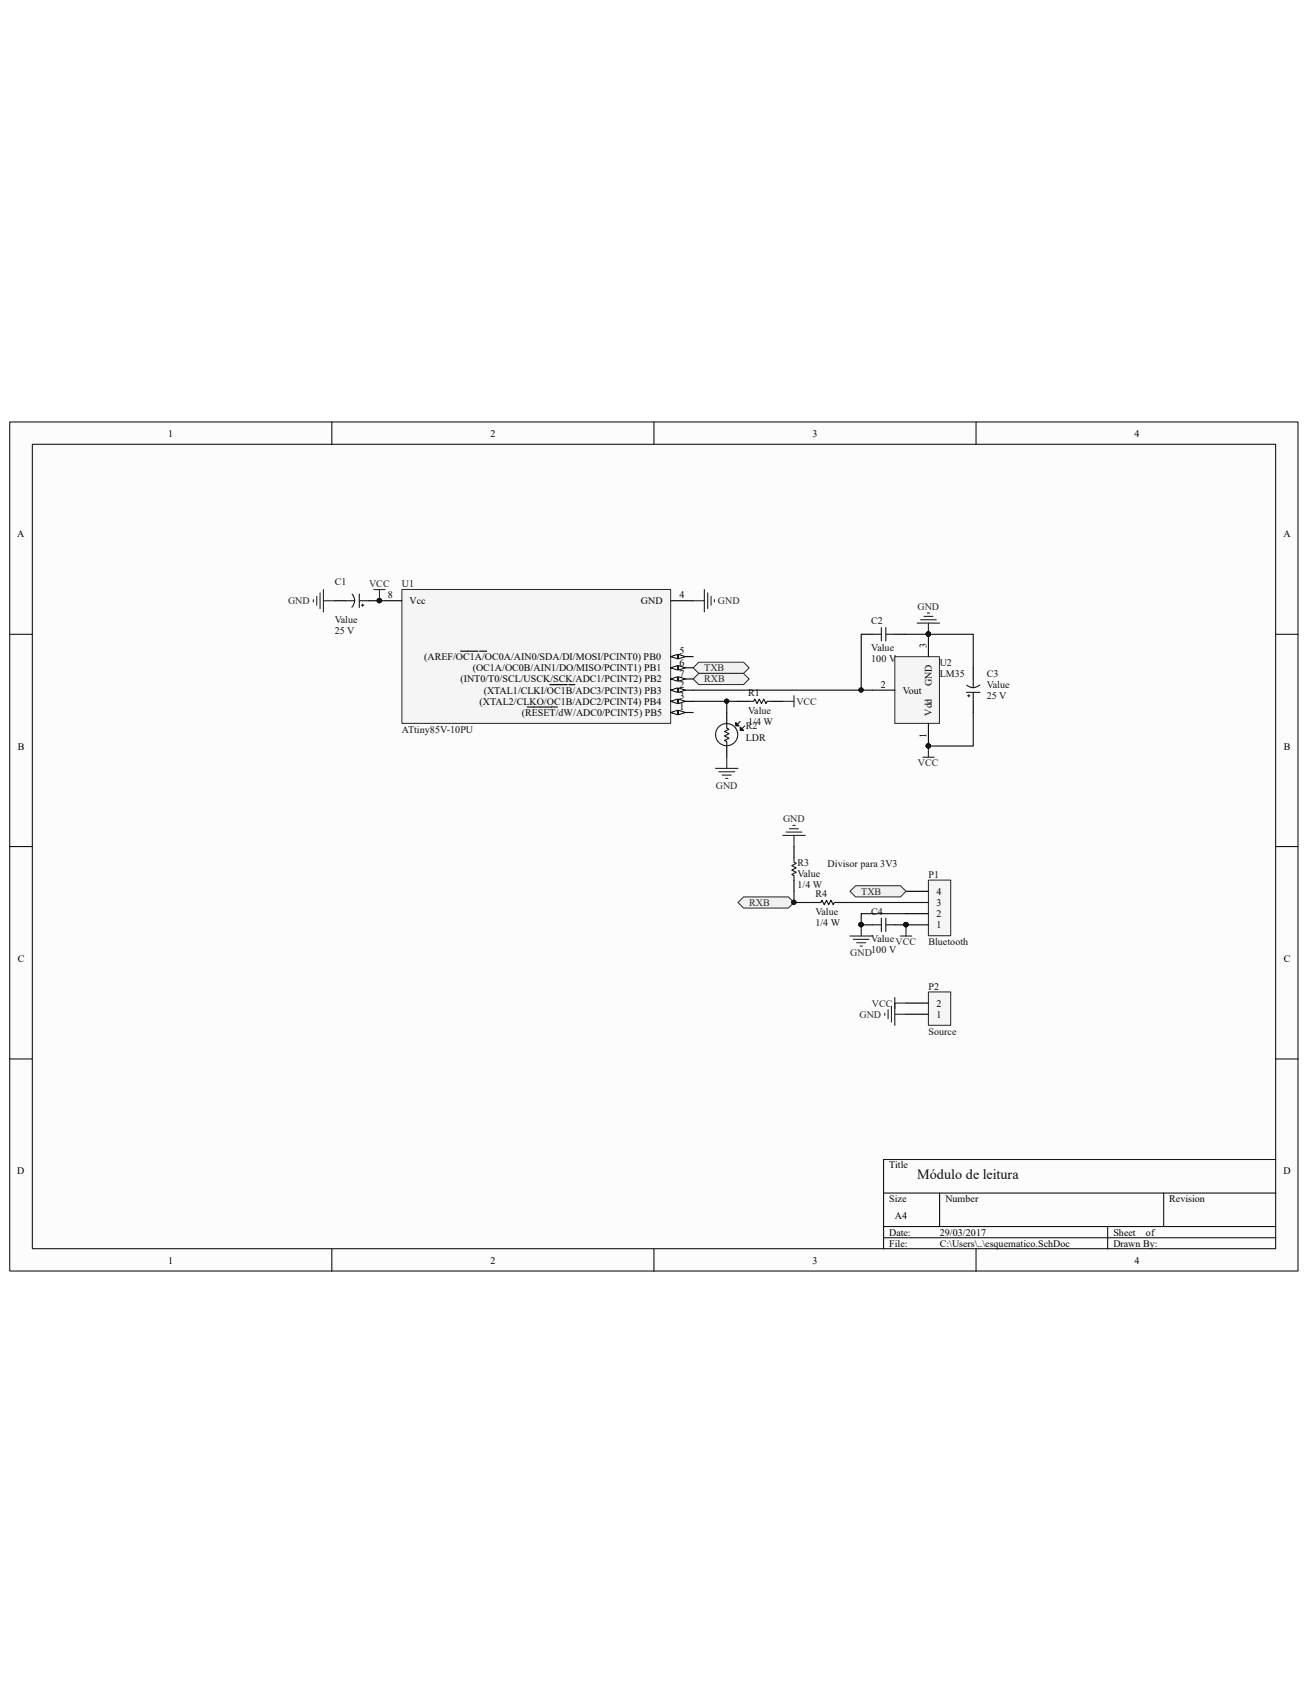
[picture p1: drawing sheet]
<svg xmlns="http://www.w3.org/2000/svg" width="216mm" height="279mm" viewBox="0 0 216 279" stroke-linecap="round" stroke-linejoin="round" font-family="sans-serif">
<path d="M1.7 69.7h212.5v140.1h-212.5z" fill="#fcfcfc"/>
<path d="M1.6 69.6h212.6v140.2h-212.6z" fill="none" stroke="#000" stroke-width=".17"/>
<path d="M5.4 73.4h205.2v132.7h-205.2z" fill="#fcfcfc"/>
<g fill="none" stroke="#000" stroke-width=".17">
<path d="M5.3 73.3h205.3v132.8h-205.3zM54.8 69.6v3.7M107.9 69.6v3.7M161.1 69.6v3.7M1.6 104.7h3.7M210.6 104.7h3.7M1.6 139.7h3.7M210.6 139.7h3.7M1.6 174.8h3.7M210.6 174.8h3.7M145.8 196.9h64.8M155.1 196.9v5.5"/>
<path d="M192.1 196.9v5.5M210.6 191.4h-64.8v14.7M54.8 206.1v3.7M107.9 206.1v3.7M145.8 202.4h64.8M145.8 204.3h64.8M161.1 206.1v3.7M182.8 202.4v3.7"/>
</g>
<path d="M66.4 97.3h44.3v22.1h-44.3z" fill="#f5f5f5"/>
<path d="M66.3 97.3h44.4v22.1h-44.4z" fill="none" stroke="#262626" stroke-width=".17"/>
<path d="M110.7 117.6h3.7" fill="none" stroke="#000" stroke-width=".18"/>
<path d="M110.7 117.6l1.1-.4v.8z" fill="#fcfcfc"/>
<path d="M110.7 117.6l1.1-.4v.8z" fill="none" stroke="#000" stroke-width=".17"/>
<path d="M112 117.2l1.1 .4-1.1 .4z" fill="#fcfcfc"/>
<path d="M112 117.2l1.1 .4-1.1 .4z" fill="none" stroke="#000" stroke-width=".17"/>
<path d="M87 116.7h2.1M89.2 116.7h.8M90.1 116.7h1.9M110.7 113.9h3.7" fill="none" stroke="#000" stroke-width=".18"/>
<path d="M110.7 113.9l1.1-.4v.8z" fill="#fcfcfc"/>
<path d="M110.7 113.9l1.1-.4v.8z" fill="none" stroke="#000" stroke-width=".17"/>
<path d="M112 113.5l1.1 .4-1.1 .4z" fill="#fcfcfc"/>
<path d="M112 113.5l1.1 .4-1.1 .4z" fill="none" stroke="#000" stroke-width=".17"/>
<path d="M90.8 113h2.1M93 113h.6M93.9 113h1M110.7 115.7h3.7" fill="none" stroke="#000" stroke-width=".18"/>
<path d="M110.7 115.7l1.1-.3v.7z" fill="#fcfcfc"/>
<path d="M110.7 115.7l1.1-.3v.7z" fill="none" stroke="#000" stroke-width=".17"/>
<path d="M112 115.4l1.1 .3-1.1 .4z" fill="#fcfcfc"/>
<path d="M112 115.4l1.1 .3-1.1 .4z" fill="none" stroke="#000" stroke-width=".17"/>
<path d="M110.7 99.1h3.7M110.7 108.4h3.7" fill="none" stroke="#000" stroke-width=".18"/>
<path d="M110.7 108.4l1.1-.4v.7z" fill="#fcfcfc"/>
<path d="M110.7 108.4l1.1-.4v.7z" fill="none" stroke="#000" stroke-width=".17"/>
<path d="M112 108l1.1 .4-1.1 .3z" fill="#fcfcfc"/>
<path d="M112 108l1.1 .4-1.1 .3z" fill="none" stroke="#000" stroke-width=".17"/>
<path d="M76 107.5h2.2M78.3 107.5h.6M79.1 107.5h1.2M110.7 110.2h3.7" fill="none" stroke="#000" stroke-width=".18"/>
<path d="M110.7 110.2l1.1-.4v.8z" fill="#fcfcfc"/>
<path d="M110.7 110.2l1.1-.4v.8z" fill="none" stroke="#000" stroke-width=".17"/>
<path d="M112 109.8l1.1 .4-1.1 .4z" fill="#fcfcfc"/>
<path d="M112 109.8l1.1 .4-1.1 .4z" fill="none" stroke="#000" stroke-width=".17"/>
<path d="M110.7 112.1h3.7" fill="none" stroke="#000" stroke-width=".18"/>
<path d="M110.7 112.1l1.1-.4v.7z" fill="#fcfcfc"/>
<path d="M110.7 112.1l1.1-.4v.7z" fill="none" stroke="#000" stroke-width=".17"/>
<path d="M112 111.7l1.1 .4-1.1 .3z" fill="#fcfcfc"/>
<path d="M112 111.7l1.1 .4-1.1 .3z" fill="none" stroke="#000" stroke-width=".17"/>
<path d="M62.6 99.1h3.7M120 117.6v1.8M121.8 115.7h1.9M127.4 115.7h1.8M120 123.1v1.9" fill="none" stroke="#000" stroke-width=".18"/>
<circle cx="62.6" cy="99.1" r=".35" fill="#0e0e0e" stroke="#0e0e0e" stroke-width=".17"/>
<path d="M61.7 97.3h1.9M62.6 97.3v1.8M114.4 99.1h1.9M116.3 97.3v3.7M116.8 97.9v2.5M117.4 98.4v1.5M117.9 99v.3M129.2 115.7h1.9M131.1 114.8v1.9" fill="none" stroke="#262626" stroke-width=".18"/>
<g fill="none" stroke="#1c1c1c" stroke-width=".18">
<path d="M120 119.4v.8l.3 .2-.7 .3 .7 .4-.7 .4 .7 .3-.7 .4 .4 .2v.7M122.2 119.1l-.6 .5M123.7 115.7h.7l.2-.3 .4 .7 .3-.7 .4 .7 .4-.7 .3 .7 .2-.4h.8"/>
<circle cx="119.9" cy="121.2" r="1.83"/>
</g>
<path d="M121.4 119.2l.6 .6h-.6z" fill="#1c1c1c"/>
<path d="M121.4 119.2l.6 .6h-.6zM122.9 119.8l-.5 .6" fill="none" stroke="#1c1c1c" stroke-width=".18"/>
<path d="M122.2 120l.5 .5h-.5z" fill="#1c1c1c"/>
<path d="M122.2 120l.5 .5h-.5z" fill="none" stroke="#1c1c1c" stroke-width=".18"/>
<path d="M118.1 126.8h3.7M118.7 127.4h2.6M119.2 127.9h1.5M119.8 128.5h.3M120 125v1.8" fill="none" stroke="#262626" stroke-width=".18"/>
<path d="M114.4 115.7h7.4M120 115.7v1.9" fill="none" stroke="#0e0e0e" stroke-width=".18"/>
<circle cx="119.9" cy="115.7" r=".35" fill="#0e0e0e" stroke="#0e0e0e" stroke-width=".17"/>
<path d="M147.7 108.4h7.4v11h-7.4z" fill="#f5f5f5"/>
<path d="M147.7 108.4h7.4v11h-7.4z" fill="none" stroke="#262626" stroke-width=".17"/>
<path d="M144 113.9h3.7M153.2 104.7v3.7M153.2 119.4v3.7" fill="none" stroke="#000" stroke-width=".18"/>
<g fill="#0e0e0e" stroke="#0e0e0e" stroke-width=".17">
<circle cx="153.2" cy="123.1" r=".35"/>
<circle cx="153.2" cy="104.6" r=".35"/>
<circle cx="142.1" cy="113.9" r=".35"/>
</g>
<path d="M151.4 102.8h3.7M152 102.3h2.5M152.5 101.7h1.5M153.1 101.2h.3M153.2 102.8v1.9M152.3 125h1.9M153.2 123.1v1.9" fill="none" stroke="#262626" stroke-width=".18"/>
<path d="M114.4 113.9h29.6" fill="none" stroke="#0e0e0e" stroke-width=".18"/>
<g fill="#f0f0f0" stroke="#262626" stroke-width=".17">
<path d="M114.4 110.2l.9-.9h7.4l1 .9-1 .9h-7.4z" fill-rule="evenodd"/>
<path d="M115.3 111.1h7.4l1 1-1 .9h-7.4l-.9-.9z" fill-rule="evenodd"/>
</g>
<path d="M153.3 145.3h3.6v9.1h-3.6z" fill="#f5f5f5"/>
<path d="M153.2 145.2h3.7v9.2h-3.7z" fill="none" stroke="#262626" stroke-width=".17"/>
<path d="M131.1 139.7v1.9M131.1 145.3v1.8M132.9 148.9h1.9M138.5 148.9h1.8M149.5 152.6h3.7M149.5 150.8h3.7M149.5 148.9h3.7M149.5 147.1h3.7" fill="none" stroke="#000" stroke-width=".18"/>
<g fill="#0e0e0e" stroke="#0e0e0e" stroke-width=".17">
<circle cx="149.5" cy="152.6" r=".35"/>
<circle cx="142.1" cy="152.6" r=".35"/>
</g>
<path d="M131.1 141.6v.7l.3 .2-.7 .4 .7 .3-.7 .4 .7 .4-.7 .3 .4 .2v.8M134.8 148.9h.7l.2-.3 .3 .7 .4-.7 .4 .7 .4-.7 .3 .7 .2-.4h.8" fill="none" stroke="#1c1c1c" stroke-width=".18"/>
<path d="M140.3 154.5h3.7M140.9 155h2.5M141.4 155.6h1.5M142 156.1h.3M142.2 152.6v1.9M148.6 154.5h1.9M149.5 152.6v1.9" fill="none" stroke="#262626" stroke-width=".18"/>
<path d="M140.3 147.1l.9-.9h7.4l.9 .9-.9 .9h-7.4z" fill-rule="evenodd" fill="#f0f0f0" stroke="#262626" stroke-width=".17"/>
<path d="M140.3 148.9h9.2" fill="none" stroke="#0e0e0e" stroke-width=".18"/>
<path d="M121.8 148.9l.9-.9h7.4l1 .9-1 1h-7.4z" fill-rule="evenodd" fill="#f0f0f0" stroke="#262626" stroke-width=".17"/>
<g fill="#0e0e0e" stroke="#0e0e0e" stroke-width=".17">
<circle cx="131" cy="148.9" r=".35"/>
<circle cx="62.6" cy="99.1" r=".35"/>
<circle cx="153.2" cy="104.6" r=".35"/>
<circle cx="142.1" cy="113.9" r=".35"/>
<circle cx="153.2" cy="123.1" r=".35"/>
<circle cx="142.1" cy="152.6" r=".35"/>
<circle cx="149.5" cy="152.6" r=".35"/>
</g>
<path d="M51.7 99v.3M52.3 98.4v1.5M52.8 97.9v2.5M53.4 97.3v3.7M53.4 99.1h1.8M129.2 137.9h3.7M129.8 137.3h2.5M130.3 136.8h1.5M130.9 136.2h.3M131.1 137.9v1.8" fill="none" stroke="#262626" stroke-width=".18"/>
<path d="M142.2 104.7v9.2M149.5 104.7h11.1v5.5M160.6 117.6v5.5h-7.4M131.1 147.1v1.8h1.8M149.5 150.8h-7.3v1.8" fill="none" stroke="#0e0e0e" stroke-width=".18"/>
<path d="M55.2 99.1h1.9M60.8 99.1h1.8M142.2 104.7h1.8M147.7 104.7h1.8M160.6 110.2v1.9M160.6 115.7v1.9M142.2 152.6h1.8M147.7 152.6h1.8" fill="none" stroke="#000" stroke-width=".18"/>
<g fill="none" stroke="#1c1c1c" stroke-width=".18">
<path d="M57.1 99.1h1.5M58.1 98.1a1.56 1.56 0 0 1 0 2.1M59.3 98v2.3M59.3 99.1h1.5M59.7 99.9h.3M59.9 99.7v.4M144 104.7h1.5M145.5 103.6v2.2M146.2 104.7h1.5M146.2 103.6v2.2M159.5 114.3h2.3M159.7 114.8h.4"/>
<path d="M159.9 114.6v.4M160.6 112.1v1.4M160.6 114.3v1.4M161.7 113a1.58 1.58 0 0 1-2.1 .1M144 152.6h1.5M145.5 151.5v2.2M146.2 151.5v2.2M146.2 152.6h1.5"/>
</g>
<path d="M153.3 163.7h3.6v5.5h-3.6z" fill="#f5f5f5"/>
<path d="M153.2 163.7h3.7v5.5h-3.7z" fill="none" stroke="#262626" stroke-width=".17"/>
<path d="M149.5 167.4h3.7M149.5 165.5h3.7" fill="none" stroke="#000" stroke-width=".18"/>
<path d="M146 167.2v.4M146.6 166.6v1.5M147.1 166.1v2.6M147.7 164.6v4.6M147.7 167.4h1.8M147.7 165.5h1.8" fill="none" stroke="#262626" stroke-width=".18"/>
<text font-size="2.3" fill="#0e0e0e" x="151.4" y="194.6">Módulo de leitura</text>
<g font-size="1.7">
<text x="27.8" y="72.1">1</text>
<text x="80.9" y="72.1">2</text>
<text x="134.1" y="72.1">3</text>
<text x="187.3" y="72.1">4</text>
<text x="2.8" y="88.6">A</text>
<text x="211.8" y="88.6">A</text>
<text x="64" y="98.8">8</text>
<text x="67.6" y="99.7">Vcc</text>
<text x="105.8" y="99.7">GND</text>
<text x="112.2" y="98.8">4</text>
<text x="112.2" y="108">5</text>
<text x="152.9" y="106.9" transform="rotate(-90 152.9 106.9)">3</text>
<text x="70" y="108.9">(AREF/OC1A/OC0A/AIN0/SDA/DI/MOSI/PCINT0) PB0</text>
<text x="76" y="112.6">(INT0/T0/SCL/USCK/SCK/ADC1/PCINT2) PB2</text>
<text x="78" y="110.8">(OC1A/OC0B/AIN1/DO/MISO/PCINT1) PB1</text>
<text x="112.2" y="113.5">2</text>
<text x="112.2" y="109.9">6</text>
<text x="112.2" y="111.7">7</text>
<text x="145.4" y="113.5">2</text>
<text x="153.8" y="113.3" transform="rotate(-90 153.8 113.3)">GND</text>
<text x="79.2" y="116.3">(XTAL2/CLKO/OC1B/ADC2/PCINT4) PB4</text>
<text x="79.8" y="114.5">(XTAL1/CLKI/OC1B/ADC3/PCINT3) PB3</text>
<text x="86.1" y="118.2">(RESET/dW/ADC0/PCINT5) PB5</text>
<text x="112.2" y="117.2">1</text>
<text x="112.2" y="115.4">3</text>
<text x="149" y="114.5">Vout</text>
<text x="153.8" y="118.2" transform="rotate(-90 153.8 118.2)">Vdd</text>
<text x="2.9" y="123.7">B</text>
<text x="152.9" y="121.8" transform="rotate(-90 152.9 121.8)">1</text>
<text x="211.9" y="123.7">B</text>
<text x="154.6" y="149.5">3</text>
<text x="154.6" y="147.7">4</text>
<text x="154.6" y="153.2">1</text>
<text x="154.6" y="151.3">2</text>
<text x="2.9" y="158.7">C</text>
<text x="211.9" y="158.7">C</text>
<text x="154.6" y="167.9">1</text>
<text x="154.6" y="166.1">2</text>
<text x="2.8" y="193.8">D</text>
<text x="146.8" y="192.8">Title</text>
<text x="211.8" y="193.8">D</text>
<text x="146.8" y="198.4">Size</text>
<text x="146.8" y="203.9">Date:</text>
<text x="147.7" y="201.1">A4</text>
<text x="155.1" y="203.9">29/03/2017</text>
<text x="156" y="198.4">Number</text>
<text x="183.8" y="203.9">Sheet</text>
<text x="189.1" y="203.9">of</text>
<text x="193" y="198.4">Revision</text>
<text x="27.8" y="208.5">1</text>
<text x="80.9" y="208.5">2</text>
<text x="134.1" y="208.5">3</text>
<text x="146.8" y="205.7">File:</text>
<text x="155.1" y="205.7">C:\Users\..\esquematico.SchDoc</text>
<text x="183.8" y="205.7">Drawn By:</text>
<text x="187.3" y="208.5">4</text>
</g>
<g font-size="1.7" fill="#262626">
<text x="47.5" y="99.7">GND</text>
<text x="60.9" y="96.9">VCC</text>
<text x="118.5" y="99.7">GND</text>
<text x="151.4" y="100.6">GND</text>
<text x="116.3" y="110.8">TXB</text>
<text x="116.3" y="112.6">RXB</text>
<text x="131.4" y="116.3">VCC</text>
<text x="118.2" y="130.1">GND</text>
<text x="151.5" y="126.4">VCC</text>
<text x="129.2" y="135.7">GND</text>
<text x="123.7" y="149.5">RXB</text>
<text x="142.2" y="147.7">TXB</text>
<text x="147.8" y="156">VCC</text>
<text x="140.3" y="157.8">GND</text>
<text x="141.9" y="167.9">GND</text>
<text x="143.9" y="166.1">VCC</text>
</g>
<g font-size="1.7" fill="#0e0e0e">
<text x="55.2" y="96.6">C1</text>
<text x="66.3" y="96.9">U1</text>
<text x="55.2" y="104.7">25 V</text>
<text x="55.2" y="102.8">Value</text>
<text x="143.8" y="103">C2</text>
<text x="143.8" y="107.4">Value</text>
<text x="143.8" y="109.3">100 V</text>
<text x="155.1" y="109.9">U2</text>
<text x="155.1" y="111.7">LM35</text>
<text x="162.9" y="111.7">C3</text>
<text x="162.9" y="113.5">Value</text>
<text x="123.5" y="119.6">1/4 W</text>
<text x="123.5" y="114.8">R1</text>
<text x="123.5" y="117.8">Value</text>
<text x="162.9" y="115.4">25 V</text>
<text x="66.3" y="120.9">ATtiny85V-10PU</text>
<text x="123.1" y="120.4">R2</text>
<text x="123.1" y="122.2">LDR</text>
<text x="131.6" y="142.9">R3</text>
<text x="136.6" y="143">Divisor para 3V3</text>
<text x="131.6" y="146.6">1/4 W</text>
<text x="131.6" y="144.7">Value</text>
<text x="134.6" y="148">R4</text>
<text x="153.3" y="144.9">P1</text>
<text x="134.6" y="152.8">1/4 W</text>
<text x="134.6" y="151">Value</text>
<text x="143.8" y="151">C4</text>
<text x="143.8" y="155.4">Value</text>
<text x="153.3" y="156">Bluetooth</text>
<text x="143.8" y="157.3">100 V</text>
<text x="153.3" y="163.3">P2</text>
<text x="153.3" y="170.7">Source</text>
</g>
</svg>
